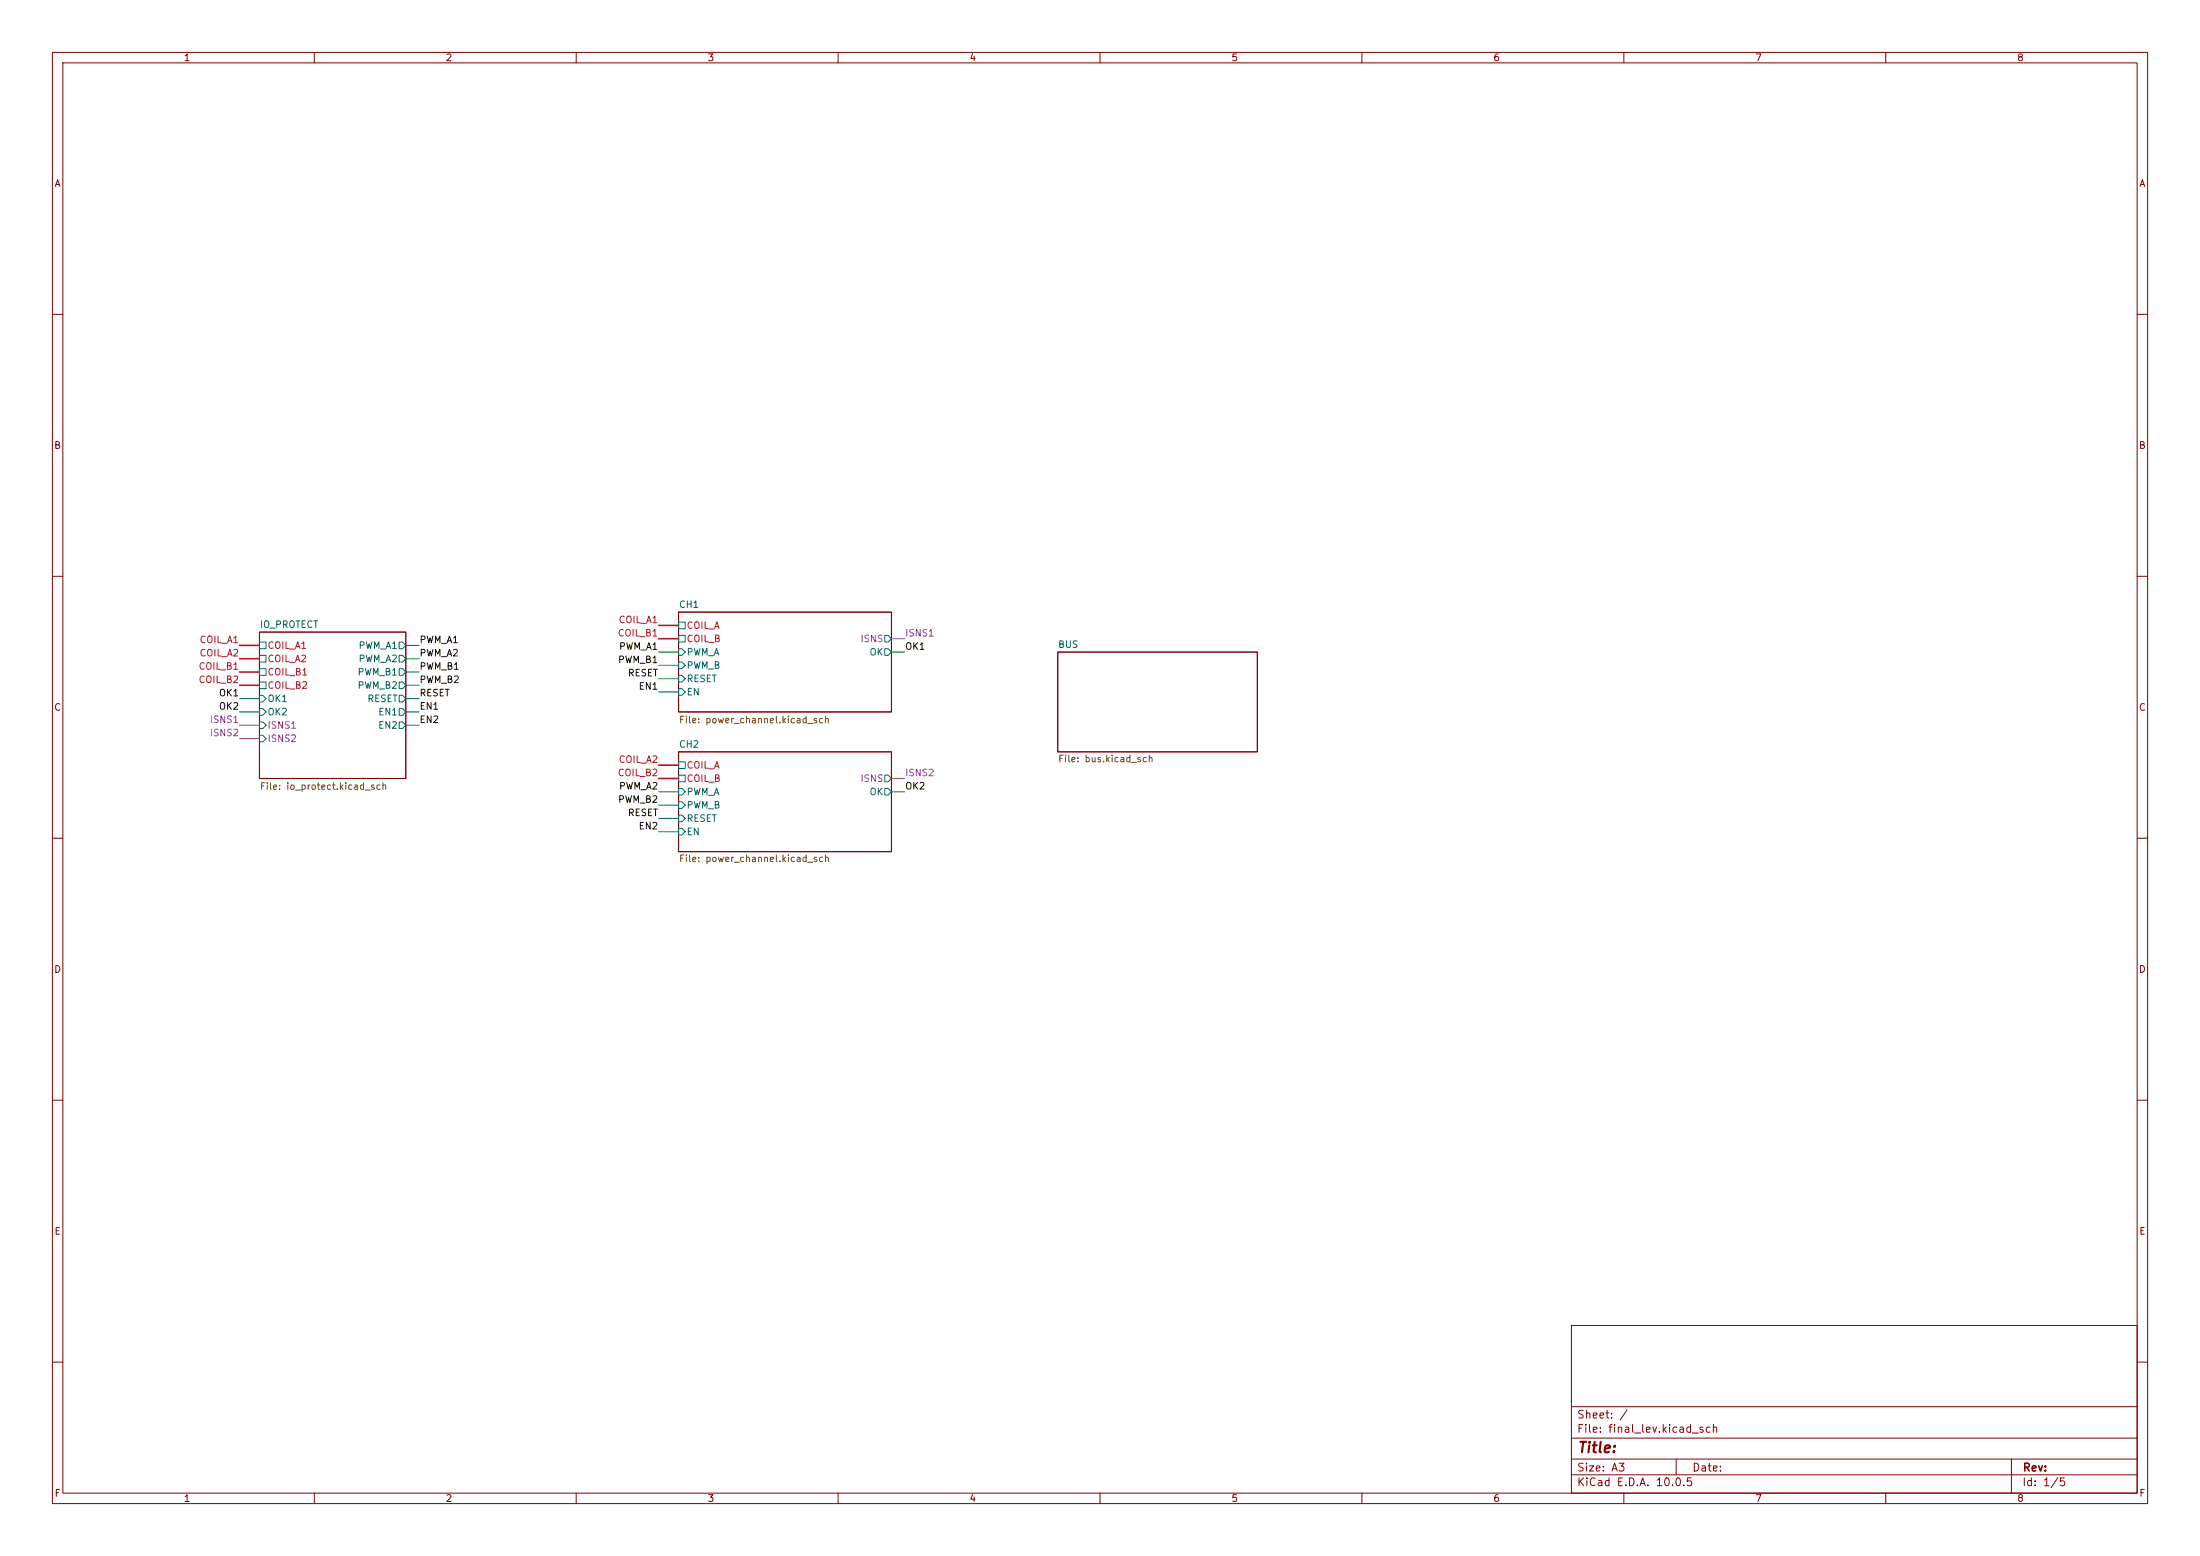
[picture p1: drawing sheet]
(kicad_sch
 (version 20260306)
 (generator "eeschema")
 (generator_version "10.0")
 (paper "A3")
 (lib_symbols)
 (wire
  (pts (xy 45.72 130.81) (xy 49.53 130.81))
  (stroke (width 0) (type default)))
 (wire
  (pts (xy 125.73 156.21) (xy 129.54 156.21))
  (stroke (width 0) (type default)))
 (wire
  (pts (xy 45.72 135.89) (xy 49.53 135.89))
  (stroke (width 0) (type default)))
 (wire
  (pts (xy 77.47 123.19) (xy 80.01 123.19))
  (stroke (width 0) (type default)))
 (wire
  (pts (xy 45.72 125.73) (xy 49.53 125.73))
  (stroke (width 0) (type default)))
 (wire
  (pts (xy 45.72 133.35) (xy 49.53 133.35))
  (stroke (width 0) (type default)))
 (wire
  (pts (xy 170.18 121.92) (xy 172.72 121.92))
  (stroke (width 0) (type default)))
 (wire
  (pts (xy 77.47 133.35) (xy 80.01 133.35))
  (stroke (width 0) (type default)))
 (wire
  (pts (xy 125.73 148.59) (xy 129.54 148.59))
  (stroke (width 0) (type default)))
 (wire
  (pts (xy 125.73 124.46) (xy 129.54 124.46))
  (stroke (width 0) (type default)))
 (wire
  (pts (xy 125.73 132.08) (xy 129.54 132.08))
  (stroke (width 0) (type default)))
 (wire
  (pts (xy 125.73 146.05) (xy 129.54 146.05))
  (stroke (width 0) (type default)))
 (wire
  (pts (xy 77.47 130.81) (xy 80.01 130.81))
  (stroke (width 0) (type default)))
 (wire
  (pts (xy 170.18 151.13) (xy 172.72 151.13))
  (stroke (width 0) (type default)))
 (wire
  (pts (xy 77.47 125.73) (xy 80.01 125.73))
  (stroke (width 0) (type default)))
 (wire
  (pts (xy 125.73 129.54) (xy 129.54 129.54))
  (stroke (width 0) (type default)))
 (wire
  (pts (xy 77.47 138.43) (xy 80.01 138.43))
  (stroke (width 0) (type default)))
 (wire
  (pts (xy 125.73 151.13) (xy 129.54 151.13))
  (stroke (width 0) (type default)))
 (wire
  (pts (xy 125.73 119.38) (xy 129.54 119.38))
  (stroke (width 0) (type default)))
 (wire
  (pts (xy 125.73 121.92) (xy 129.54 121.92))
  (stroke (width 0) (type default)))
 (wire
  (pts (xy 45.72 140.97) (xy 49.53 140.97))
  (stroke (width 0) (type default)))
 (wire
  (pts (xy 77.47 128.27) (xy 80.01 128.27))
  (stroke (width 0) (type default)))
 (wire
  (pts (xy 125.73 127) (xy 129.54 127))
  (stroke (width 0) (type default)))
 (wire
  (pts (xy 45.72 123.19) (xy 49.53 123.19))
  (stroke (width 0) (type default)))
 (wire
  (pts (xy 45.72 138.43) (xy 49.53 138.43))
  (stroke (width 0) (type default)))
 (wire
  (pts (xy 45.72 128.27) (xy 49.53 128.27))
  (stroke (width 0) (type default)))
 (wire
  (pts (xy 125.73 153.67) (xy 129.54 153.67))
  (stroke (width 0) (type default)))
 (wire
  (pts (xy 170.18 148.59) (xy 172.72 148.59))
  (stroke (width 0) (type default)))
 (wire
  (pts (xy 170.18 124.46) (xy 172.72 124.46))
  (stroke (width 0) (type default)))
 (wire
  (pts (xy 125.73 158.75) (xy 129.54 158.75))
  (stroke (width 0) (type default)))
 (wire
  (pts (xy 77.47 135.89) (xy 80.01 135.89))
  (stroke (width 0) (type default)))
 (label "OK2"
  (at 172.72 151.13 0)
  (effects (font (size 1.27 1.27)) (justify left bottom)))
 (label "COIL_A1"
  (at 125.73 119.38 180)
  (effects (font (size 1.27 1.27)) (justify right bottom)))
 (label "COIL_A1"
  (at 45.72 123.19 180)
  (effects (font (size 1.27 1.27)) (justify right bottom)))
 (label "COIL_B1"
  (at 45.72 128.27 180)
  (effects (font (size 1.27 1.27)) (justify right bottom)))
 (label "ISNS1"
  (at 45.72 138.43 180)
  (effects (font (size 1.27 1.27)) (justify right bottom)))
 (label "EN2"
  (at 125.73 158.75 180)
  (effects (font (size 1.27 1.27)) (justify right bottom)))
 (label "EN2"
  (at 80.01 138.43 0)
  (effects (font (size 1.27 1.27)) (justify left bottom)))
 (label "EN1"
  (at 80.01 135.89 0)
  (effects (font (size 1.27 1.27)) (justify left bottom)))
 (label "PWM_B1"
  (at 125.73 127 180)
  (effects (font (size 1.27 1.27)) (justify right bottom)))
 (label "COIL_B2"
  (at 125.73 148.59 180)
  (effects (font (size 1.27 1.27)) (justify right bottom)))
 (label "COIL_A2"
  (at 125.73 146.05 180)
  (effects (font (size 1.27 1.27)) (justify right bottom)))
 (label "ISNS2"
  (at 45.72 140.97 180)
  (effects (font (size 1.27 1.27)) (justify right bottom)))
 (label "PWM_A2"
  (at 125.73 151.13 180)
  (effects (font (size 1.27 1.27)) (justify right bottom)))
 (label "ISNS1"
  (at 172.72 121.92 0)
  (effects (font (size 1.27 1.27)) (justify left bottom)))
 (label "PWM_B1"
  (at 80.01 128.27 0)
  (effects (font (size 1.27 1.27)) (justify left bottom)))
 (label "PWM_A2"
  (at 80.01 125.73 0)
  (effects (font (size 1.27 1.27)) (justify left bottom)))
 (label "EN1"
  (at 125.73 132.08 180)
  (effects (font (size 1.27 1.27)) (justify right bottom)))
 (label "PWM_B2"
  (at 80.01 130.81 0)
  (effects (font (size 1.27 1.27)) (justify left bottom)))
 (label "RESET"
  (at 80.01 133.35 0)
  (effects (font (size 1.27 1.27)) (justify left bottom)))
 (label "OK2"
  (at 45.72 135.89 180)
  (effects (font (size 1.27 1.27)) (justify right bottom)))
 (label "PWM_A1"
  (at 125.73 124.46 180)
  (effects (font (size 1.27 1.27)) (justify right bottom)))
 (label "PWM_A1"
  (at 80.01 123.19 0)
  (effects (font (size 1.27 1.27)) (justify left bottom)))
 (label "PWM_B2"
  (at 125.73 153.67 180)
  (effects (font (size 1.27 1.27)) (justify right bottom)))
 (label "RESET"
  (at 125.73 129.54 180)
  (effects (font (size 1.27 1.27)) (justify right bottom)))
 (label "COIL_B1"
  (at 125.73 121.92 180)
  (effects (font (size 1.27 1.27)) (justify right bottom)))
 (label "OK1"
  (at 45.72 133.35 180)
  (effects (font (size 1.27 1.27)) (justify right bottom)))
 (label "COIL_A2"
  (at 45.72 125.73 180)
  (effects (font (size 1.27 1.27)) (justify right bottom)))
 (label "COIL_B2"
  (at 45.72 130.81 180)
  (effects (font (size 1.27 1.27)) (justify right bottom)))
 (label "RESET"
  (at 125.73 156.21 180)
  (effects (font (size 1.27 1.27)) (justify right bottom)))
 (label "ISNS2"
  (at 172.72 148.59 0)
  (effects (font (size 1.27 1.27)) (justify left bottom)))
 (label "OK1"
  (at 172.72 124.46 0)
  (effects (font (size 1.27 1.27)) (justify left bottom)))
 (sheet
  (at 49.53 120.65)
  (size 27.94 27.94)
  (exclude_from_sim no)
  (in_bom yes)
  (on_board yes)
  (dnp no)
  (stroke (width 0.1524) (type solid))
  (fill (color 0 0 0 0))
  (property "Sheetname" "IO_PROTECT" (at 49.53 119.9384 0) (show_name no) (do_not_autoplace no) (effects (font (size 1.27 1.27)) (justify left bottom)))
  (property "Sheetfile" "io_protect.kicad_sch" (at 49.53 149.352 0) (show_name no) (do_not_autoplace no) (effects (font (size 1.27 1.27)) (justify left top)))
  (pin "COIL_A1" passive (at 49.53 123.19 180) (effects (font (size 1.27 1.27)) (justify left)))
  (pin "COIL_A2" passive (at 49.53 125.73 180) (effects (font (size 1.27 1.27)) (justify left)))
  (pin "COIL_B1" passive (at 49.53 128.27 180) (effects (font (size 1.27 1.27)) (justify left)))
  (pin "COIL_B2" passive (at 49.53 130.81 180) (effects (font (size 1.27 1.27)) (justify left)))
  (pin "OK1" input (at 49.53 133.35 180) (effects (font (size 1.27 1.27)) (justify left)))
  (pin "OK2" input (at 49.53 135.89 180) (effects (font (size 1.27 1.27)) (justify left)))
  (pin "ISNS1" input (at 49.53 138.43 180) (effects (font (size 1.27 1.27)) (justify left)))
  (pin "ISNS2" input (at 49.53 140.97 180) (effects (font (size 1.27 1.27)) (justify left)))
  (pin "PWM_A1" output (at 77.47 123.19 0) (effects (font (size 1.27 1.27)) (justify right)))
  (pin "PWM_A2" output (at 77.47 125.73 0) (effects (font (size 1.27 1.27)) (justify right)))
  (pin "PWM_B1" output (at 77.47 128.27 0) (effects (font (size 1.27 1.27)) (justify right)))
  (pin "PWM_B2" output (at 77.47 130.81 0) (effects (font (size 1.27 1.27)) (justify right)))
  (pin "RESET" output (at 77.47 133.35 0) (effects (font (size 1.27 1.27)) (justify right)))
  (pin "EN1" output (at 77.47 135.89 0) (effects (font (size 1.27 1.27)) (justify right)))
  (pin "EN2" output (at 77.47 138.43 0) (effects (font (size 1.27 1.27)) (justify right))))
 (sheet
  (at 129.54 143.51)
  (size 40.64 19.05)
  (exclude_from_sim no)
  (in_bom yes)
  (on_board yes)
  (dnp no)
  (fields_autoplaced yes)
  (stroke (width 0.1524) (type solid))
  (fill (color 0 0 0 0))
  (property "Sheetname" "CH2" (at 129.54 142.7984 0) (show_name no) (do_not_autoplace no) (effects (font (size 1.27 1.27)) (justify left bottom)))
  (property "Sheetfile" "power_channel.kicad_sch" (at 129.54 163.1446 0) (show_name no) (do_not_autoplace no) (effects (font (size 1.27 1.27)) (justify left top)))
  (pin "COIL_A" passive (at 129.54 146.05 180) (effects (font (size 1.27 1.27)) (justify left)))
  (pin "COIL_B" passive (at 129.54 148.59 180) (effects (font (size 1.27 1.27)) (justify left)))
  (pin "PWM_A" input (at 129.54 151.13 180) (effects (font (size 1.27 1.27)) (justify left)))
  (pin "PWM_B" input (at 129.54 153.67 180) (effects (font (size 1.27 1.27)) (justify left)))
  (pin "RESET" input (at 129.54 156.21 180) (effects (font (size 1.27 1.27)) (justify left)))
  (pin "ISNS" output (at 170.18 148.59 0) (effects (font (size 1.27 1.27)) (justify right)))
  (pin "EN" input (at 129.54 158.75 180) (effects (font (size 1.27 1.27)) (justify left)))
  (pin "OK" output (at 170.18 151.13 0) (effects (font (size 1.27 1.27)) (justify right))))
 (sheet
  (at 201.93 124.46)
  (size 38.1 19.05)
  (exclude_from_sim no)
  (in_bom yes)
  (on_board yes)
  (dnp no)
  (fields_autoplaced yes)
  (stroke (width 0.1524) (type solid))
  (fill (color 0 0 0 0))
  (property "Sheetname" "BUS" (at 201.93 123.7484 0) (show_name no) (do_not_autoplace no) (effects (font (size 1.27 1.27)) (justify left bottom)))
  (property "Sheetfile" "bus.kicad_sch" (at 201.93 144.0946 0) (show_name no) (do_not_autoplace no) (effects (font (size 1.27 1.27)) (justify left top))))
 (sheet
  (at 129.54 116.84)
  (size 40.64 19.05)
  (exclude_from_sim no)
  (in_bom yes)
  (on_board yes)
  (dnp no)
  (stroke (width 0.1524) (type solid))
  (fill (color 0 0 0 0))
  (property "Sheetname" "CH1" (at 129.54 116.1284 0) (show_name no) (do_not_autoplace no) (effects (font (size 1.27 1.27)) (justify left bottom)))
  (property "Sheetfile" "power_channel.kicad_sch" (at 129.54 136.652 0) (show_name no) (do_not_autoplace no) (effects (font (size 1.27 1.27)) (justify left top)))
  (pin "COIL_A" passive (at 129.54 119.38 180) (effects (font (size 1.27 1.27)) (justify left)))
  (pin "COIL_B" passive (at 129.54 121.92 180) (effects (font (size 1.27 1.27)) (justify left)))
  (pin "PWM_A" input (at 129.54 124.46 180) (effects (font (size 1.27 1.27)) (justify left)))
  (pin "PWM_B" input (at 129.54 127 180) (effects (font (size 1.27 1.27)) (justify left)))
  (pin "RESET" input (at 129.54 129.54 180) (effects (font (size 1.27 1.27)) (justify left)))
  (pin "ISNS" output (at 170.18 121.92 0) (effects (font (size 1.27 1.27)) (justify right)))
  (pin "EN" input (at 129.54 132.08 180) (effects (font (size 1.27 1.27)) (justify left)))
  (pin "OK" output (at 170.18 124.46 0) (effects (font (size 1.27 1.27)) (justify right))))
 (sheet_instances
  (path ""
   (page "1")))
 (embedded_fonts no))
